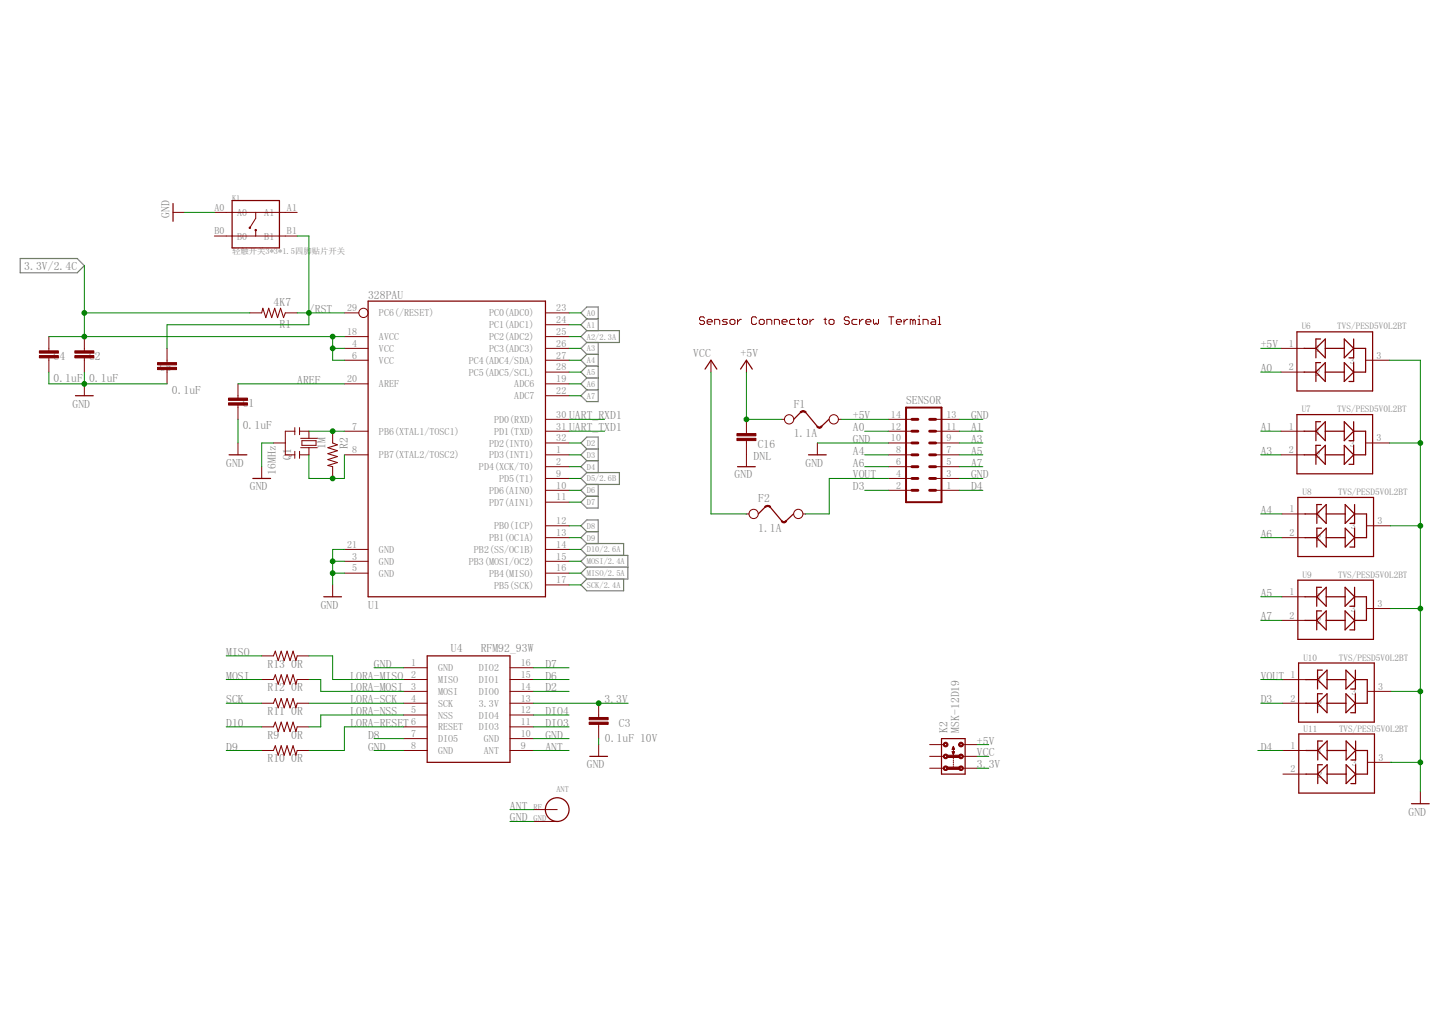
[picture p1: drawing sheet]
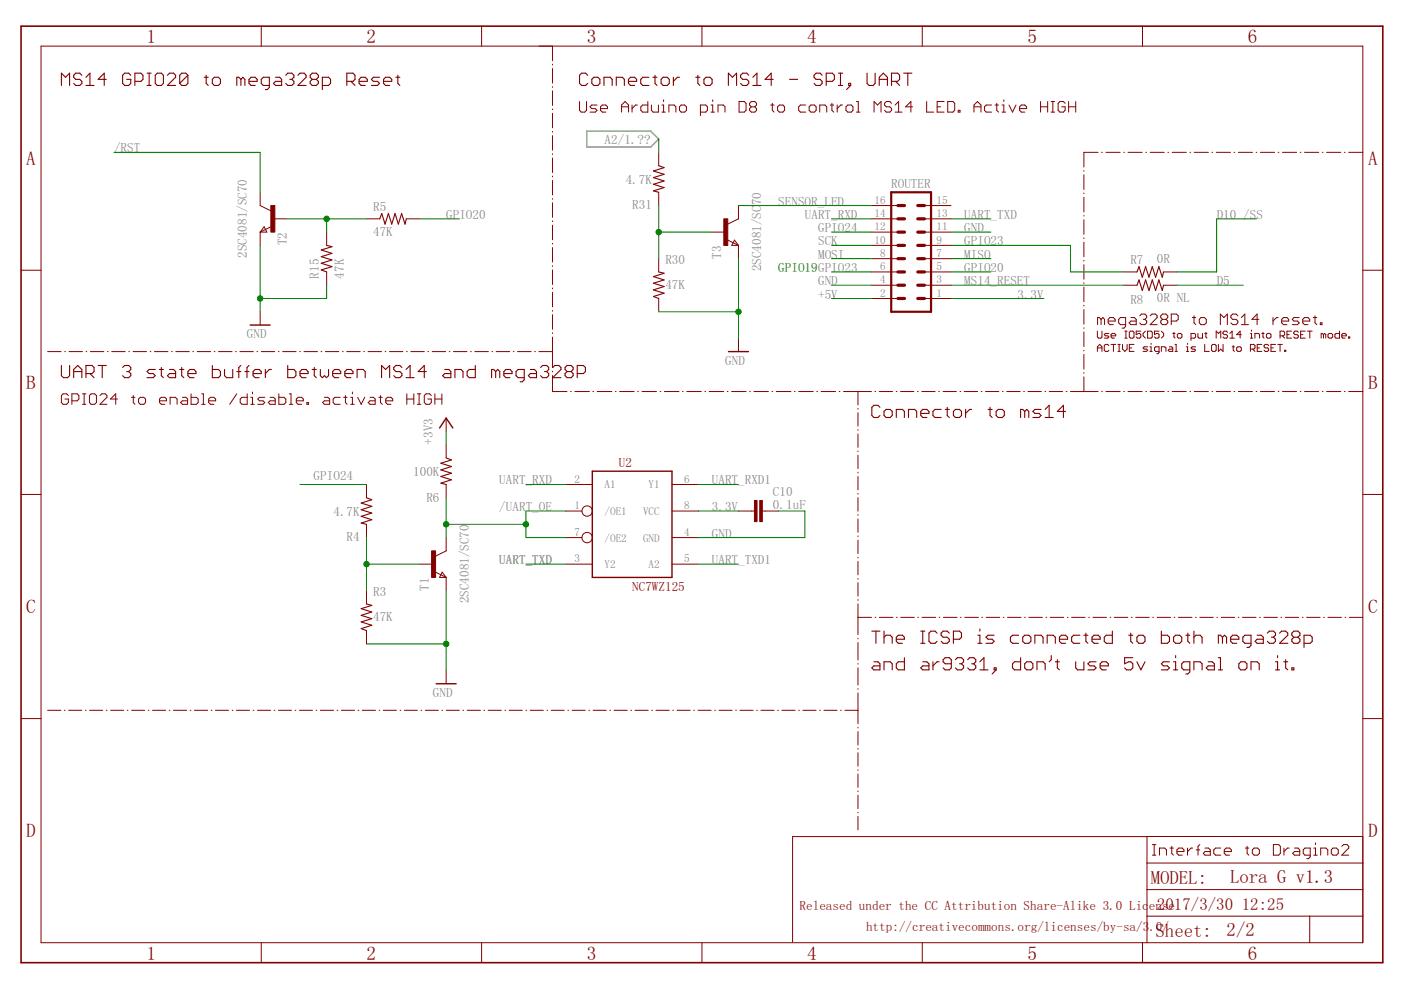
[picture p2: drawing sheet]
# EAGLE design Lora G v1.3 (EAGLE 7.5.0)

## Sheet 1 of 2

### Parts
ANT  I-PEX  [I-PEX]
C1  0.1uF  C-EUC0402  [C0402]
C2  0.1uF  C-EUC0402  [C0402]
C3  0.1uF 10V  C-EUC0402  [C0402]
C4  0.1uF  C-EUC0402  [C0402]
C5  0.1uF  C-EUC0402  [C0402]
C16  DNL  C-EUC0402  [C0402]
F1  1.1A  FUSE1812  [L1812]
F2  1.1A  FUSE1812  [L1812]
K1  轻触开关3*3*1.5四脚贴片开关  BUTTON-4P-3.3X3.3  [SW4-SMD-3.35X3.35X1.5MM]
K2  MSK-12D19  [MSK-12D19]
Q1  16MHz  RESONATORMU  [RESONATOR]
R1  4K7  R-US_R0402  [R0402]
R2  1M  R-US_R0402  [R0402]
R9  0R  R-US_R0402  [R0402]
R10  0R  R-US_R0402  [R0402]
R11  0R  R-US_R0402  [R0402]
R12  0R  R-US_R0402  [R0402]
R13  0R  R-US_R0402  [R0402]
SENSOR  MA07-2  [MA07-2]
U1  328PAU  [328PAU]
U4  RFM92_93W  [RFM92_93W]
U6  TVS/PESD5V0L2BT  [SOT23]
U7  TVS/PESD5V0L2BT  [SOT23]
U8  TVS/PESD5V0L2BT  [SOT23]
U9  TVS/PESD5V0L2BT  [SOT23]
U10  TVS/PESD5V0L2BT  [SOT23]
U11  TVS/PESD5V0L2BT  [SOT23]

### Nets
3.3V: C2.2 C3.2 C4.2 K2.1.2 R1.2 U1.4(VCC) U1.6(VCC) U1.18(AVCC) U4.13(3.3V) ; also sheet 2
+5V: C16.1 F1.1 K2.3.2 U6.1 ; also sheet 2
/RST: C5.2 K1.B1 R1.1 U1.29(PC6(/RESET)) ; also sheet 2
A0: SENSOR.12 U1.23(PC0(ADC0)) U6.2
A1: SENSOR.11 U1.24(PC1(ADC1)) U7.1
A2: U1.25(PC2(ADC2)) ; also sheet 2
A3: SENSOR.9 U1.26(PC3(ADC3)) U7.2
A4: SENSOR.8 U1.27(PC4(ADC4/SDA)) U8.1
A5: SENSOR.7 U1.28(PC5(ADC5/SCL)) U9.1
A6: SENSOR.6 U1.19(ADC6) U8.2
A7: SENSOR.5 U1.22(ADC7) U9.2
ANT [2layer-50ohm]: ANT.SIG U4.9(ANT)
AREF: C1.2 U1.20(AREF)
D2: U1.32(PD2(INT0)) U4.14(DIO0)
D3: SENSOR.2 U1.1(PD3(INT1)) U10.2
D4: SENSOR.1 U1.2(PD4(XCK/T0)) U11.1
D5: U1.9(PD5(T1)) ; also sheet 2
D6: U1.10(PD6(AIN0)) U4.15(DIO1)
D7: U1.11(PD7(AIN1)) U4.16(DIO2)
D8: U1.12(PB0(ICP)) U4.7(DIO5)
D9: R10.1 U1.13(PB1(OC1A))
D10: R9.1 U1.14(PB2(SS/OC1B)) ; also sheet 2
DIO3: U4.11(DIO3)
DIO4: U4.12(DIO4)
GND [vcc]: ANT.GND ANT.GND1(GND) C1.1 C2.1 C3.1 C4.1 C5.1 C16.2 K1.A0 Q1.2 SENSOR.3 SENSOR.10 SENSOR.13 U1.3(GND) U1.5(GND) U1.21(GND) U4.1(GND) U4.8(GND) U4.10(GND) U6.3 U7.3 U8.3 U9.3 U10.3 U11.3 ; also sheet 2
LORA-MISO: R13.2 U4.2(MISO)
LORA-MOSI: R12.2 U4.3(MOSI)
LORA-NSS: R9.2 U4.5(NSS)
LORA-RESET: R10.2 U4.6(RESET)
LORA-SCK: R11.2 U4.4(SCK)
MISO: R13.1 U1.16(PB4(MISO)) ; also sheet 2
MOSI: R12.1 U1.15(PB3(MOSI/OC2)) ; also sheet 2
N$1: Q1.3 R2.2 U1.8(PB7(XTAL2/TOSC2))
N$2: Q1.1 R2.1 U1.7(PB6(XTAL1/TOSC1))
N$5: F1.2 SENSOR.14
SCK: R11.1 U1.17(PB5(SCK)) ; also sheet 2
UART_RXD1: U1.30(PD0(RXD)) ; also sheet 2
UART_TXD1: U1.31(PD1(TXD)) ; also sheet 2
VCC: F2.1 K2.2.2
VOUT: F2.2 SENSOR.4 U10.1
Unconnected: K1.A1 K1.B0 K2.1.1 K2.2.1 K2.3.1 U11.2

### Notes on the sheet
- Sensor Connector to Screw Terminal

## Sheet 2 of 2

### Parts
C10  0.1uF  C-EUC0402  [C0402]
R3  47K  R-US_R0402  [R0402]
R4  4.7K  R-US_R0402  [R0402]
R5  47K  R-US_R0402  [R0402]
R6  100K  R-US_R0402  [R0402]
R7  0R  R-US_R0402  [R0402]
R8  0R NL  R-US_R0805  [R0805]
R15  47K  R-US_R0402  [R0402]
R30  47K  R-US_R0402  [R0402]
R31  4.7K  R-US_R0402  [R0402]
ROUTER  MA08-2  [MA08-2]
T1  2SC4081/SC70  NPNSOT323  [SOT323]
T2  2SC4081/SC70  NPNSOT323  [SOT323]
T3  2SC4081/SC70  NPNSOT323  [SOT323]
U2  NC7WZ125  [US8]

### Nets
3.3V: C10.2 R6.1 ROUTER.1 U2.8(VCC) ; supply symbol labelled +3V3 ; also sheet 1
+5V: ROUTER.2 ; also sheet 1
/RST: T2.1(C) ; also sheet 1
/UART_OE: R6.2 T1.1(C) U2.1(/OE1) U2.7(/OE2)
A2: R31.1 ; also sheet 1
D5: R8.2 ; also sheet 1
D10: R7.2 ; also sheet 1
GND [vcc]: C10.1 R3.1 R15.1 R30.1 ROUTER.4 ROUTER.11 T1.3(E) T2.3(E) T3.3(E) U2.4(GND) ; also sheet 1
GPIO20: R5.2 ROUTER.5
GPIO23: R7.1 ROUTER.6 ROUTER.9
GPIO24: R4.1 ROUTER.12
MISO: ROUTER.7 ; also sheet 1
MOSI: ROUTER.8 ; also sheet 1
MS14_RESET: R8.1 ROUTER.3
N$4: R3.2 R4.2 T1.2(B)
N$8: R5.1 R15.2 T2.2(B)
N$9: R30.2 R31.2 T3.2(B)
SCK: ROUTER.10 ; also sheet 1
SENSOR_LED: ROUTER.16 T3.1(C)
UART_RXD: ROUTER.14 U2.2(A1)
UART_RXD1: U2.6(Y1) ; also sheet 1
UART_TXD: ROUTER.13 U2.3(Y2)
UART_TXD1: U2.5(A2) ; also sheet 1
Unconnected: ROUTER.15

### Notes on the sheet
- MS14 GPIO20 to mega328p Reset | Connector to MS14 - SPI, UART
- Use Arduino pin D8 to control MS14 LED. Active HIGH
- /SS
- GPIO19
- mega328P to MS14 reset.
- Use IO5(D5) to put MS14 into RESET mode.
- ACTIVE signal is LOW to RESET.
- UART 3 state buffer between MS14 and mega328P
- GPIO24 to enable /disable. activate HIGH
- Connector to ms14
- The ICSP is connected to both mega328p
- and ar9331, don't use 5v signal on it.
- Interface to Dragino2

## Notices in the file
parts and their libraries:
dragino: http://creativecommons.org/licenses/by-sa/3.0
dragino: Released under the CC Attribution Share-Alike 3.0 License
